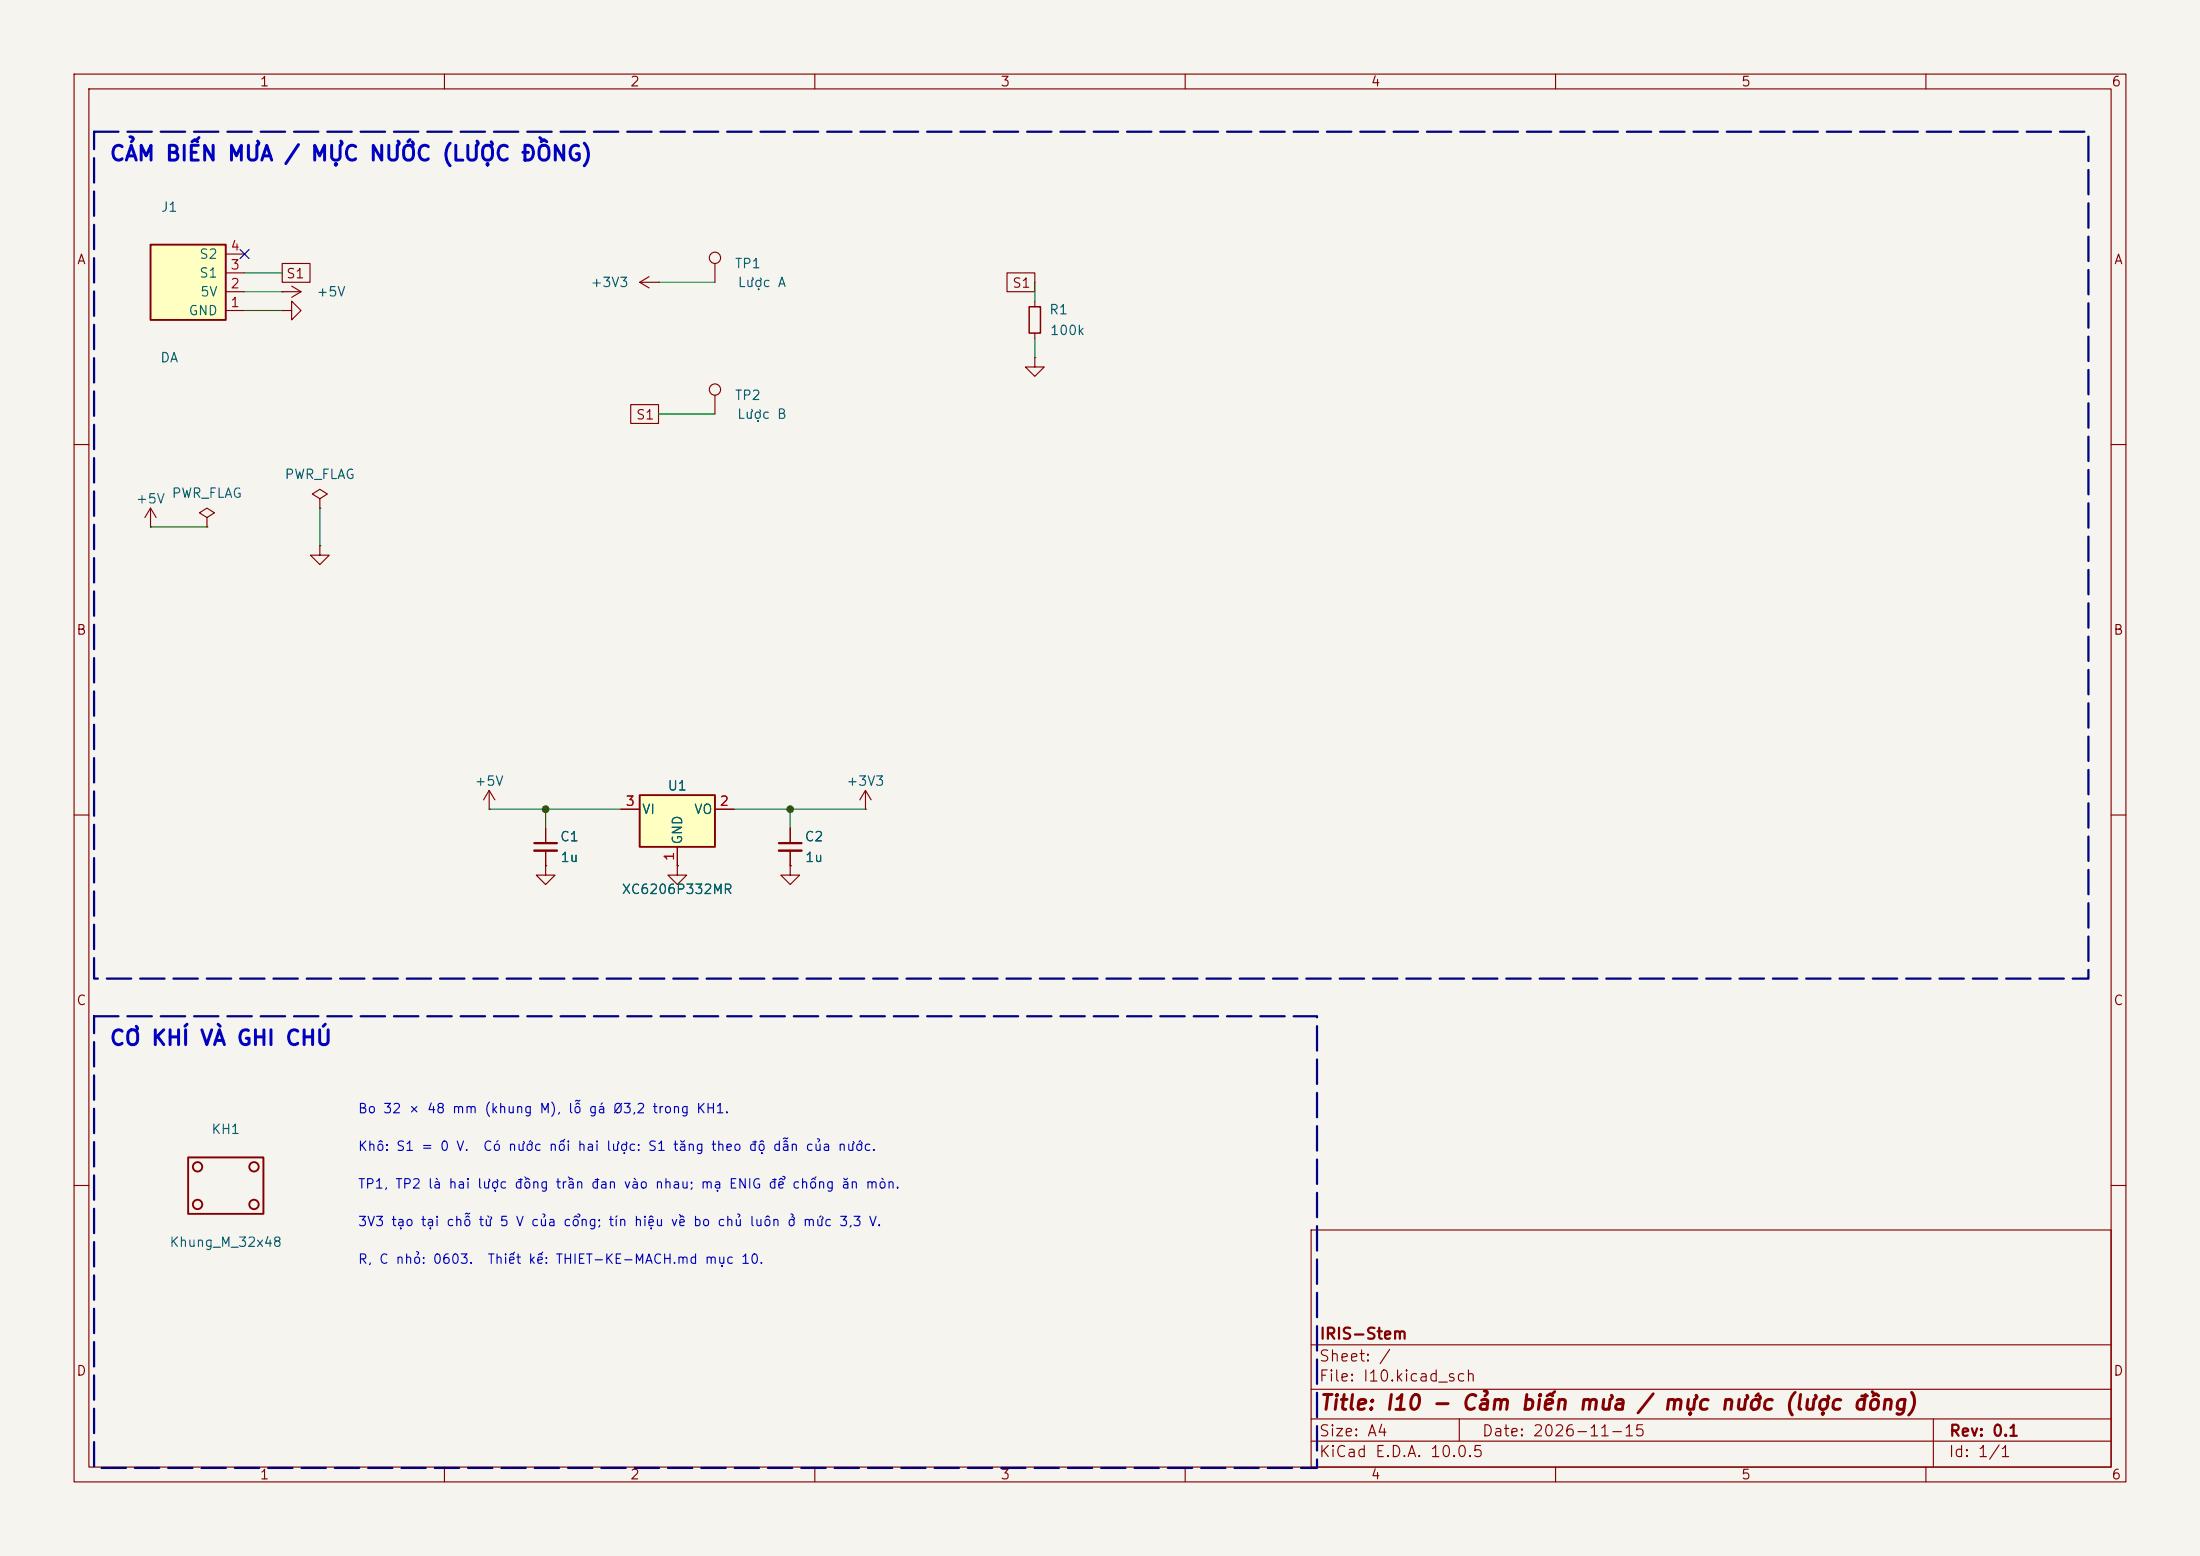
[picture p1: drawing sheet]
(kicad_sch (version 20260306) (generator "eeschema") (generator_version "10.0") (paper "A4")
(title_block (title "I10 - Cảm biến mưa / mực nước (lược đồng)") (date "2026-11-15") (rev "0.1") (company "IRIS-Stem"))
(lib_symbols
(symbol "IRIS:Cong_DA"
  (pin_names
   (offset 1.016))
  (exclude_from_sim no)
  (in_bom yes)
  (on_board yes)
  (in_pos_files yes)
  (duplicate_pin_numbers_are_jumpers no)
  (property "Reference" "J" (at 0 6.35 0) (show_name no) (do_not_autoplace no) (effects (font (size 1.27 1.27))))
  (property "Value" "Cong_DA" (at 0 -6.35 0) (show_name no) (do_not_autoplace no) (effects (font (size 1.27 1.27))))
  (property "Footprint" "IRIS:Cong_PH_4P_Ngang" (at 0 0 0) (show_name no) (do_not_autoplace no) (hide yes) (effects (font (size 1.27 1.27))))
  (property "Datasheet" "" (at 0 0 0) (show_name no) (do_not_autoplace no) (hide yes) (effects (font (size 1.27 1.27))))
  (property "Description" "Cổng D/A 4 chân, JST PH2.0, đầu cắm màu trắng. Tín hiệu 3,3 V." (at 0 0 0) (show_name no) (do_not_autoplace no) (hide yes) (effects (font (size 1.27 1.27))))
  (symbol "Cong_DA_0_1"
   (rectangle (start -5.08 5.08) (end 5.08 -5.08) (stroke (width 0.254) (type default)) (fill (type background))))
  (symbol "Cong_DA_1_1"
   (pin passive line (at -7.62 3.81 0) (length 2.54) (name "GND" (effects (font (size 1.27 1.27)))) (number "1" (effects (font (size 1.27 1.27)))))
   (pin passive line (at -7.62 1.27 0) (length 2.54) (name "5V" (effects (font (size 1.27 1.27)))) (number "2" (effects (font (size 1.27 1.27)))))
   (pin passive line (at -7.62 -1.27 0) (length 2.54) (name "S1" (effects (font (size 1.27 1.27)))) (number "3" (effects (font (size 1.27 1.27)))))
   (pin passive line (at -7.62 -3.81 0) (length 2.54) (name "S2" (effects (font (size 1.27 1.27)))) (number "4" (effects (font (size 1.27 1.27))))))
  (embedded_fonts no))
(symbol "power:GND"
  (power global)
  (pin_numbers (hide yes))
  (pin_names
   (offset 0) (hide yes))
  (exclude_from_sim no)
  (in_bom yes)
  (on_board yes)
  (in_pos_files yes)
  (duplicate_pin_numbers_are_jumpers no)
  (property "Reference" "#PWR" (at 0 -6.35 0) (show_name no) (do_not_autoplace no) (hide yes) (effects (font (size 1.27 1.27))))
  (property "Value" "GND" (at 0 -3.81 0) (show_name no) (do_not_autoplace no) (effects (font (size 1.27 1.27))))
  (property "Footprint" "" (at 0 0 0) (show_name no) (do_not_autoplace no) (hide yes) (effects (font (size 1.27 1.27))))
  (property "Datasheet" "" (at 0 0 0) (show_name no) (do_not_autoplace no) (hide yes) (effects (font (size 1.27 1.27))))
  (property "Description" "Power symbol creates a global label with name \"GND\" , ground" (at 0 0 0) (show_name no) (do_not_autoplace no) (hide yes) (effects (font (size 1.27 1.27))))
  (symbol "GND_0_1"
   (polyline (pts (xy 0 0) (xy 0 -1.27) (xy 1.27 -1.27) (xy 0 -2.54) (xy -1.27 -1.27) (xy 0 -1.27)) (stroke (width 0) (type default)) (fill (type none))))
  (symbol "GND_1_1"
   (pin power_in line (at 0 0 270) (length 0) (name "" (effects (font (size 1.27 1.27)))) (number "1" (effects (font (size 1.27 1.27))))))
  (embedded_fonts no))
(symbol "power:+5V"
  (power global)
  (pin_numbers (hide yes))
  (pin_names
   (offset 0) (hide yes))
  (exclude_from_sim no)
  (in_bom yes)
  (on_board yes)
  (in_pos_files yes)
  (duplicate_pin_numbers_are_jumpers no)
  (property "Reference" "#PWR" (at 0 -3.81 0) (show_name no) (do_not_autoplace no) (hide yes) (effects (font (size 1.27 1.27))))
  (property "Value" "+5V" (at 0 3.556 0) (show_name no) (do_not_autoplace no) (effects (font (size 1.27 1.27))))
  (property "Footprint" "" (at 0 0 0) (show_name no) (do_not_autoplace no) (hide yes) (effects (font (size 1.27 1.27))))
  (property "Datasheet" "" (at 0 0 0) (show_name no) (do_not_autoplace no) (hide yes) (effects (font (size 1.27 1.27))))
  (property "Description" "Power symbol creates a global label with name \"+5V\"" (at 0 0 0) (show_name no) (do_not_autoplace no) (hide yes) (effects (font (size 1.27 1.27))))
  (symbol "+5V_0_1"
   (polyline (pts (xy -0.762 1.27) (xy 0 2.54)) (stroke (width 0) (type default)) (fill (type none)))
   (polyline (pts (xy 0 2.54) (xy 0.762 1.27)) (stroke (width 0) (type default)) (fill (type none)))
   (polyline (pts (xy 0 0) (xy 0 2.54)) (stroke (width 0) (type default)) (fill (type none))))
  (symbol "+5V_1_1"
   (pin power_in line (at 0 0 90) (length 0) (name "" (effects (font (size 1.27 1.27)))) (number "1" (effects (font (size 1.27 1.27))))))
  (embedded_fonts no))
(symbol "power:PWR_FLAG"
  (power global)
  (pin_numbers (hide yes))
  (pin_names
   (offset 0) (hide yes))
  (exclude_from_sim no)
  (in_bom yes)
  (on_board yes)
  (in_pos_files yes)
  (duplicate_pin_numbers_are_jumpers no)
  (property "Reference" "#FLG" (at 0 1.905 0) (show_name no) (do_not_autoplace no) (hide yes) (effects (font (size 1.27 1.27))))
  (property "Value" "PWR_FLAG" (at 0 3.81 0) (show_name no) (do_not_autoplace no) (effects (font (size 1.27 1.27))))
  (property "Footprint" "" (at 0 0 0) (show_name no) (do_not_autoplace no) (hide yes) (effects (font (size 1.27 1.27))))
  (property "Datasheet" "" (at 0 0 0) (show_name no) (do_not_autoplace no) (hide yes) (effects (font (size 1.27 1.27))))
  (property "Description" "Special symbol for telling ERC where power comes from" (at 0 0 0) (show_name no) (do_not_autoplace no) (hide yes) (effects (font (size 1.27 1.27))))
  (symbol "PWR_FLAG_0_0"
   (pin power_out line (at 0 0 90) (length 0) (name "" (effects (font (size 1.27 1.27)))) (number "1" (effects (font (size 1.27 1.27))))))
  (symbol "PWR_FLAG_0_1"
   (polyline (pts (xy 0 0) (xy 0 1.27) (xy -1.016 1.905) (xy 0 2.54) (xy 1.016 1.905) (xy 0 1.27)) (stroke (width 0) (type default)) (fill (type none))))
  (embedded_fonts no))
(symbol "power:+3V3"
  (power global)
  (pin_numbers (hide yes))
  (pin_names
   (offset 0) (hide yes))
  (exclude_from_sim no)
  (in_bom yes)
  (on_board yes)
  (in_pos_files yes)
  (duplicate_pin_numbers_are_jumpers no)
  (property "Reference" "#PWR" (at 0 -3.81 0) (show_name no) (do_not_autoplace no) (hide yes) (effects (font (size 1.27 1.27))))
  (property "Value" "+3V3" (at 0 3.556 0) (show_name no) (do_not_autoplace no) (effects (font (size 1.27 1.27))))
  (property "Footprint" "" (at 0 0 0) (show_name no) (do_not_autoplace no) (hide yes) (effects (font (size 1.27 1.27))))
  (property "Datasheet" "" (at 0 0 0) (show_name no) (do_not_autoplace no) (hide yes) (effects (font (size 1.27 1.27))))
  (property "Description" "Power symbol creates a global label with name \"+3V3\"" (at 0 0 0) (show_name no) (do_not_autoplace no) (hide yes) (effects (font (size 1.27 1.27))))
  (symbol "+3V3_0_1"
   (polyline (pts (xy -0.762 1.27) (xy 0 2.54)) (stroke (width 0) (type default)) (fill (type none)))
   (polyline (pts (xy 0 2.54) (xy 0.762 1.27)) (stroke (width 0) (type default)) (fill (type none)))
   (polyline (pts (xy 0 0) (xy 0 2.54)) (stroke (width 0) (type default)) (fill (type none))))
  (symbol "+3V3_1_1"
   (pin power_in line (at 0 0 90) (length 0) (name "" (effects (font (size 1.27 1.27)))) (number "1" (effects (font (size 1.27 1.27))))))
  (embedded_fonts no))
(symbol "Regulator_Linear:XC6206PxxxMR"
  (pin_names
   (offset 0.254))
  (exclude_from_sim no)
  (in_bom yes)
  (on_board yes)
  (in_pos_files yes)
  (duplicate_pin_numbers_are_jumpers no)
  (property "Reference" "U" (at -3.81 3.175 0) (show_name no) (do_not_autoplace no) (effects (font (size 1.27 1.27))))
  (property "Value" "XC6206PxxxMR" (at 0 3.175 0) (show_name no) (do_not_autoplace no) (effects (font (size 1.27 1.27)) (justify left)))
  (property "Footprint" "Package_TO_SOT_SMD:SOT-23-3" (at 0 5.715 0) (show_name no) (do_not_autoplace no) (hide yes) (effects (font (size 1.27 1.27)
    (italic yes))))
  (property "Datasheet" "https://www.torexsemi.com/file/xc6206/XC6206.pdf" (at 0 0 0) (show_name no) (do_not_autoplace no) (hide yes) (effects (font (size 1.27 1.27))))
  (property "Description" "Positive 60-250mA Low Dropout Regulator, Fixed Output, SOT-23" (at 0 0 0) (show_name no) (do_not_autoplace no) (hide yes) (effects (font (size 1.27 1.27))))
  (symbol "XC6206PxxxMR_0_1"
   (rectangle (start -5.08 1.905) (end 5.08 -5.08) (stroke (width 0.254) (type default)) (fill (type background))))
  (symbol "XC6206PxxxMR_1_1"
   (pin power_in line (at 0 -7.62 90) (length 2.54) (name "GND" (effects (font (size 1.27 1.27)))) (number "1" (effects (font (size 1.27 1.27)))))
   (pin power_out line (at 7.62 0 180) (length 2.54) (name "VO" (effects (font (size 1.27 1.27)))) (number "2" (effects (font (size 1.27 1.27)))))
   (pin power_in line (at -7.62 0 0) (length 2.54) (name "VI" (effects (font (size 1.27 1.27)))) (number "3" (effects (font (size 1.27 1.27))))))
  (embedded_fonts no))
(symbol "Device:C_Small"
  (pin_numbers (hide yes))
  (pin_names
   (offset 0.254) (hide yes))
  (exclude_from_sim no)
  (in_bom yes)
  (on_board yes)
  (in_pos_files yes)
  (duplicate_pin_numbers_are_jumpers no)
  (property "Reference" "C" (at 0.254 1.778 0) (show_name no) (do_not_autoplace no) (effects (font (size 1.27 1.27)) (justify left)))
  (property "Value" "C_Small" (at 0.254 -2.032 0) (show_name no) (do_not_autoplace no) (effects (font (size 1.27 1.27)) (justify left)))
  (property "Footprint" "" (at 0 0 0) (show_name no) (do_not_autoplace no) (hide yes) (effects (font (size 1.27 1.27))))
  (property "Datasheet" "" (at 0 0 0) (show_name no) (do_not_autoplace no) (hide yes) (effects (font (size 1.27 1.27))))
  (property "Description" "Unpolarized capacitor, small symbol" (at 0 0 0) (show_name no) (do_not_autoplace no) (hide yes) (effects (font (size 1.27 1.27))))
  (symbol "C_Small_0_1"
   (polyline (pts (xy -1.524 0.508) (xy 1.524 0.508)) (stroke (width 0.3048) (type default)) (fill (type none)))
   (polyline (pts (xy -1.524 -0.508) (xy 1.524 -0.508)) (stroke (width 0.3302) (type default)) (fill (type none))))
  (symbol "C_Small_1_1"
   (pin passive line (at 0 2.54 270) (length 2.032) (name "" (effects (font (size 1.27 1.27)))) (number "1" (effects (font (size 1.27 1.27)))))
   (pin passive line (at 0 -2.54 90) (length 2.032) (name "" (effects (font (size 1.27 1.27)))) (number "2" (effects (font (size 1.27 1.27))))))
  (embedded_fonts no))
(symbol "Connector:TestPoint"
  (pin_numbers (hide yes))
  (pin_names
   (offset 0.762) (hide yes))
  (exclude_from_sim no)
  (in_bom yes)
  (on_board yes)
  (in_pos_files yes)
  (duplicate_pin_numbers_are_jumpers no)
  (property "Reference" "TP" (at 0 6.858 0) (show_name no) (do_not_autoplace no) (effects (font (size 1.27 1.27))))
  (property "Value" "TestPoint" (at 0 5.08 0) (show_name no) (do_not_autoplace no) (effects (font (size 1.27 1.27))))
  (property "Footprint" "" (at 5.08 0 0) (show_name no) (do_not_autoplace no) (hide yes) (effects (font (size 1.27 1.27))))
  (property "Datasheet" "" (at 5.08 0 0) (show_name no) (do_not_autoplace no) (hide yes) (effects (font (size 1.27 1.27))))
  (property "Description" "test point" (at 0 0 0) (show_name no) (do_not_autoplace no) (hide yes) (effects (font (size 1.27 1.27))))
  (symbol "TestPoint_0_1"
   (circle (center 0 3.302) (radius 0.762) (stroke (width 0) (type default)) (fill (type none))))
  (symbol "TestPoint_1_1"
   (pin passive line (at 0 0 90) (length 2.54) (name "1" (effects (font (size 1.27 1.27)))) (number "1" (effects (font (size 1.27 1.27))))))
  (embedded_fonts no))
(symbol "Device:R_Small"
  (pin_numbers (hide yes))
  (pin_names
   (offset 0.254) (hide yes))
  (exclude_from_sim no)
  (in_bom yes)
  (on_board yes)
  (in_pos_files yes)
  (duplicate_pin_numbers_are_jumpers no)
  (property "Reference" "R" (at 0 0 90) (show_name no) (do_not_autoplace no) (effects (font (size 1.016 1.016))))
  (property "Value" "R_Small" (at 1.778 0 90) (show_name no) (do_not_autoplace no) (effects (font (size 1.27 1.27))))
  (property "Footprint" "" (at 0 0 0) (show_name no) (do_not_autoplace no) (hide yes) (effects (font (size 1.27 1.27))))
  (property "Datasheet" "" (at 0 0 0) (show_name no) (do_not_autoplace no) (hide yes) (effects (font (size 1.27 1.27))))
  (property "Description" "Resistor, small symbol" (at 0 0 0) (show_name no) (do_not_autoplace no) (hide yes) (effects (font (size 1.27 1.27))))
  (symbol "R_Small_0_1"
   (rectangle (start -0.762 1.778) (end 0.762 -1.778) (stroke (width 0.2032) (type default)) (fill (type none))))
  (symbol "R_Small_1_1"
   (pin passive line (at 0 2.54 270) (length 0.762) (name "" (effects (font (size 1.27 1.27)))) (number "1" (effects (font (size 1.27 1.27)))))
   (pin passive line (at 0 -2.54 90) (length 0.762) (name "" (effects (font (size 1.27 1.27)))) (number "2" (effects (font (size 1.27 1.27))))))
  (embedded_fonts no))
(symbol "IRIS:Khung_M_32x48"
  (pin_names
   (offset 1.016))
  (exclude_from_sim yes)
  (in_bom no)
  (on_board yes)
  (in_pos_files yes)
  (duplicate_pin_numbers_are_jumpers no)
  (property "Reference" "KH" (at 0 5.08 0) (show_name no) (do_not_autoplace no) (effects (font (size 1.27 1.27))))
  (property "Value" "Khung_M_32x48" (at 0 -5.08 0) (show_name no) (do_not_autoplace no) (effects (font (size 1.27 1.27))))
  (property "Footprint" "IRIS:Khung_M_32x48" (at 0 0 0) (show_name no) (do_not_autoplace no) (hide yes) (effects (font (size 1.27 1.27))))
  (property "Datasheet" "" (at 0 0 0) (show_name no) (do_not_autoplace no) (hide yes) (effects (font (size 1.27 1.27))))
  (property "Description" "Khung bo cỡ M, 32 x 48 mm: đường cắt và lỗ gá. Dùng cho: I3 I8 I10 O3 O4" (at 0 0 0) (show_name no) (do_not_autoplace no) (hide yes) (effects (font (size 1.27 1.27))))
  (symbol "Khung_M_32x48_0_1"
   (rectangle (start -5.08 3.81) (end 5.08 -3.81) (stroke (width 0.254) (type default)) (fill (type none)))
   (circle (center -3.81 2.54) (radius 0.635) (stroke (width 0.254) (type default)) (fill (type none)))
   (circle (center -3.81 -2.54) (radius 0.635) (stroke (width 0.254) (type default)) (fill (type none)))
   (circle (center 3.81 2.54) (radius 0.635) (stroke (width 0.254) (type default)) (fill (type none)))
   (circle (center 3.81 -2.54) (radius 0.635) (stroke (width 0.254) (type default)) (fill (type none))))
  (embedded_fonts no)))
(junction (at 73.66 109.22) (diameter 0) (color 0 0 0 0))
(junction (at 106.68 109.22) (diameter 0) (color 0 0 0 0))
(wire (pts (xy 33.02 41.91) (xy 38.1 41.91)) (stroke (width 0) (type default)))
(wire (pts (xy 33.02 39.37) (xy 38.1 39.37)) (stroke (width 0) (type default)))
(wire (pts (xy 33.02 36.83) (xy 38.1 36.83)) (stroke (width 0) (type default)))
(wire (pts (xy 20.32 71.12) (xy 27.94 71.12)) (stroke (width 0) (type default)))
(wire (pts (xy 43.18 68.58) (xy 43.18 73.66)) (stroke (width 0) (type default)))
(wire (pts (xy 66.04 109.22) (xy 73.66 109.22)) (stroke (width 0) (type default)))
(wire (pts (xy 73.66 109.22) (xy 83.82 109.22)) (stroke (width 0) (type default)))
(wire (pts (xy 99.06 109.22) (xy 106.68 109.22)) (stroke (width 0) (type default)))
(wire (pts (xy 106.68 109.22) (xy 116.84 109.22)) (stroke (width 0) (type default)))
(wire (pts (xy 73.66 109.22) (xy 73.66 111.76)) (stroke (width 0) (type default)))
(wire (pts (xy 106.68 109.22) (xy 106.68 111.76)) (stroke (width 0) (type default)))
(wire (pts (xy 88.9 38.1) (xy 96.52 38.1)) (stroke (width 0) (type default)))
(wire (pts (xy 88.9 55.88) (xy 96.52 55.88)) (stroke (width 0) (type default)))
(wire (pts (xy 139.7 38.1) (xy 139.7 40.64)) (stroke (width 0) (type default)))
(wire (pts (xy 139.7 45.72) (xy 139.7 48.26)) (stroke (width 0) (type default)))
(rectangle (start 12.7 17.78) (end 281.94 132.08) (stroke (width 0.3) (type dash) (color 0 0 132 1)) (fill (type none)))
(text "CẢM BIẾN MƯA / MỰC NƯỚC (LƯỢC ĐỒNG)" (exclude_from_sim no) (at 14.605 20.955 0) (effects (font (size 2.0 2.0) (bold yes)) (justify left)))
(global_label "S1" (shape passive) (at 38.1 36.83 0) (fields_autoplaced yes) (effects (font (size 1.27 1.27)) (justify left)) (property "Intersheetrefs" "${INTERSHEET_REFS}" (at 38.1 36.83 0) (hide yes) (effects (font (size 1.27 1.27)) (justify left))))
(no_connect (at 33.02 34.29))
(global_label "S1" (shape passive) (at 88.9 55.88 180) (fields_autoplaced yes) (effects (font (size 1.27 1.27)) (justify right)) (property "Intersheetrefs" "${INTERSHEET_REFS}" (at 88.9 55.88 0) (hide yes) (effects (font (size 1.27 1.27)) (justify right))))
(global_label "S1" (shape passive) (at 139.7 38.1 180) (fields_autoplaced yes) (effects (font (size 1.27 1.27)) (justify right)) (property "Intersheetrefs" "${INTERSHEET_REFS}" (at 139.7 38.1 0) (hide yes) (effects (font (size 1.27 1.27)) (justify right))))
(rectangle (start 12.7 137.16) (end 177.8 198.12) (stroke (width 0.3) (type dash) (color 0 0 132 1)) (fill (type none)))
(text "CƠ KHÍ VÀ GHI CHÚ" (exclude_from_sim no) (at 14.605 140.335 0) (effects (font (size 2.0 2.0) (bold yes)) (justify left)))
(text "Bo 32 × 48 mm (khung M), lỗ gá Ø3,2 trong KH1." (exclude_from_sim no) (at 48.26 149.86 0) (effects (font (size 1.27 1.27)) (justify left)))
(text "Khô: S1 = 0 V.  Có nước nối hai lược: S1 tăng theo độ dẫn của nước." (exclude_from_sim no) (at 48.26 154.94 0) (effects (font (size 1.27 1.27)) (justify left)))
(text "TP1, TP2 là hai lược đồng trần đan vào nhau; mạ ENIG để chống ăn mòn." (exclude_from_sim no) (at 48.26 160.02 0) (effects (font (size 1.27 1.27)) (justify left)))
(text "3V3 tạo tại chỗ từ 5 V của cổng; tín hiệu về bo chủ luôn ở mức 3,3 V." (exclude_from_sim no) (at 48.26 165.1 0) (effects (font (size 1.27 1.27)) (justify left)))
(text "R, C nhỏ: 0603.  Thiết kế: THIET-KE-MACH.md mục 10." (exclude_from_sim no) (at 48.26 170.18 0) (effects (font (size 1.27 1.27)) (justify left)))
(symbol (lib_id "IRIS:Cong_DA") (at 25.4 38.1 180) (unit 1) (body_style 1) (exclude_from_sim no) (in_bom yes) (on_board yes) (in_pos_files yes) (dnp no)
(property "Reference" "J1" (at 22.86 27.94 0) (effects (font (size 1.27 1.27))))
(property "Value" "DA" (at 22.86 48.26 0) (effects (font (size 1.27 1.27))))
(property "Footprint" "IRIS:Cong_PH_4P_Ngang" (at 25.4 38.1 0) (hide yes) (effects (font (size 1.27 1.27))))
(property "Datasheet" "" (at 25.4 38.1 0) (hide yes) (effects (font (size 1.27 1.27))))
(property "Description" "" (at 25.4 38.1 0) (hide yes) (effects (font (size 1.27 1.27))))
(pin "1")
(pin "2")
(pin "3")
(pin "4"))
(symbol (lib_id "power:GND") (at 38.1 41.91 90) (unit 1) (body_style 1) (exclude_from_sim no) (in_bom no) (on_board no) (in_pos_files yes) (dnp no)
(property "Reference" "#PWR001" (at 38.1 38.735 90) (hide yes) (effects (font (size 1.27 1.27))))
(property "Value" "GND" (at 44.704 41.91 90) (hide yes) (effects (font (size 1.27 1.27))))
(property "Footprint" "" (at 38.1 41.91 90) (hide yes) (effects (font (size 1.27 1.27))))
(property "Datasheet" "" (at 38.1 41.91 90) (hide yes) (effects (font (size 1.27 1.27))))
(property "Description" "" (at 38.1 41.91 90) (hide yes) (effects (font (size 1.27 1.27))))
(pin "1"))
(symbol (lib_id "power:+5V") (at 38.1 39.37 270) (unit 1) (body_style 1) (exclude_from_sim no) (in_bom no) (on_board no) (in_pos_files yes) (dnp no)
(property "Reference" "#PWR002" (at 38.1 36.195 90) (hide yes) (effects (font (size 1.27 1.27))))
(property "Value" "+5V" (at 44.704 39.37 90) (effects (font (size 1.27 1.27))))
(property "Footprint" "" (at 38.1 39.37 90) (hide yes) (effects (font (size 1.27 1.27))))
(property "Datasheet" "" (at 38.1 39.37 90) (hide yes) (effects (font (size 1.27 1.27))))
(property "Description" "" (at 38.1 39.37 90) (hide yes) (effects (font (size 1.27 1.27))))
(pin "1"))
(symbol (lib_id "power:+5V") (at 20.32 71.12 0) (unit 1) (body_style 1) (exclude_from_sim no) (in_bom no) (on_board no) (in_pos_files yes) (dnp no)
(property "Reference" "#PWR003" (at 20.32 67.945 0) (hide yes) (effects (font (size 1.27 1.27))))
(property "Value" "+5V" (at 20.32 67.31 0) (effects (font (size 1.27 1.27))))
(property "Footprint" "" (at 20.32 71.12 0) (hide yes) (effects (font (size 1.27 1.27))))
(property "Datasheet" "" (at 20.32 71.12 0) (hide yes) (effects (font (size 1.27 1.27))))
(property "Description" "" (at 20.32 71.12 0) (hide yes) (effects (font (size 1.27 1.27))))
(pin "1"))
(symbol (lib_id "power:PWR_FLAG") (at 27.94 71.12 0) (unit 1) (body_style 1) (exclude_from_sim no) (in_bom no) (on_board no) (in_pos_files yes) (dnp no)
(property "Reference" "#FLG01" (at 27.94 67.945 0) (hide yes) (effects (font (size 1.27 1.27))))
(property "Value" "PWR_FLAG" (at 27.94 66.548 0) (effects (font (size 1.27 1.27))))
(property "Footprint" "" (at 27.94 71.12 0) (hide yes) (effects (font (size 1.27 1.27))))
(property "Datasheet" "" (at 27.94 71.12 0) (hide yes) (effects (font (size 1.27 1.27))))
(property "Description" "" (at 27.94 71.12 0) (hide yes) (effects (font (size 1.27 1.27))))
(pin "1"))
(symbol (lib_id "power:GND") (at 43.18 73.66 0) (unit 1) (body_style 1) (exclude_from_sim no) (in_bom no) (on_board no) (in_pos_files yes) (dnp no)
(property "Reference" "#PWR004" (at 43.18 70.485 0) (hide yes) (effects (font (size 1.27 1.27))))
(property "Value" "GND" (at 43.18 77.47 0) (hide yes) (effects (font (size 1.27 1.27))))
(property "Footprint" "" (at 43.18 73.66 0) (hide yes) (effects (font (size 1.27 1.27))))
(property "Datasheet" "" (at 43.18 73.66 0) (hide yes) (effects (font (size 1.27 1.27))))
(property "Description" "" (at 43.18 73.66 0) (hide yes) (effects (font (size 1.27 1.27))))
(pin "1"))
(symbol (lib_id "power:PWR_FLAG") (at 43.18 68.58 0) (unit 1) (body_style 1) (exclude_from_sim no) (in_bom no) (on_board no) (in_pos_files yes) (dnp no)
(property "Reference" "#FLG02" (at 43.18 65.405 0) (hide yes) (effects (font (size 1.27 1.27))))
(property "Value" "PWR_FLAG" (at 43.18 64.008 0) (effects (font (size 1.27 1.27))))
(property "Footprint" "" (at 43.18 68.58 0) (hide yes) (effects (font (size 1.27 1.27))))
(property "Datasheet" "" (at 43.18 68.58 0) (hide yes) (effects (font (size 1.27 1.27))))
(property "Description" "" (at 43.18 68.58 0) (hide yes) (effects (font (size 1.27 1.27))))
(pin "1"))
(symbol (lib_id "power:+5V") (at 66.04 109.22 0) (unit 1) (body_style 1) (exclude_from_sim no) (in_bom no) (on_board no) (in_pos_files yes) (dnp no)
(property "Reference" "#PWR005" (at 66.04 106.045 0) (hide yes) (effects (font (size 1.27 1.27))))
(property "Value" "+5V" (at 66.04 105.41 0) (effects (font (size 1.27 1.27))))
(property "Footprint" "" (at 66.04 109.22 0) (hide yes) (effects (font (size 1.27 1.27))))
(property "Datasheet" "" (at 66.04 109.22 0) (hide yes) (effects (font (size 1.27 1.27))))
(property "Description" "" (at 66.04 109.22 0) (hide yes) (effects (font (size 1.27 1.27))))
(pin "1"))
(symbol (lib_id "power:+3V3") (at 116.84 109.22 0) (unit 1) (body_style 1) (exclude_from_sim no) (in_bom no) (on_board no) (in_pos_files yes) (dnp no)
(property "Reference" "#PWR006" (at 116.84 106.045 0) (hide yes) (effects (font (size 1.27 1.27))))
(property "Value" "+3V3" (at 116.84 105.41 0) (effects (font (size 1.27 1.27))))
(property "Footprint" "" (at 116.84 109.22 0) (hide yes) (effects (font (size 1.27 1.27))))
(property "Datasheet" "" (at 116.84 109.22 0) (hide yes) (effects (font (size 1.27 1.27))))
(property "Description" "" (at 116.84 109.22 0) (hide yes) (effects (font (size 1.27 1.27))))
(pin "1"))
(symbol (lib_id "Regulator_Linear:XC6206PxxxMR") (at 91.44 109.22 0) (unit 1) (body_style 1) (exclude_from_sim no) (in_bom yes) (on_board yes) (in_pos_files yes) (dnp no)
(property "Reference" "U1" (at 91.44 106.045 0) (effects (font (size 1.27 1.27))))
(property "Value" "XC6206P332MR" (at 91.44 120.015 0) (effects (font (size 1.27 1.27))))
(property "Footprint" "Package_TO_SOT_SMD:SOT-23-3" (at 91.44 109.22 0) (hide yes) (effects (font (size 1.27 1.27))))
(property "Datasheet" "" (at 91.44 109.22 0) (hide yes) (effects (font (size 1.27 1.27))))
(property "Description" "" (at 91.44 109.22 0) (hide yes) (effects (font (size 1.27 1.27))))
(property "MPN" "XC6206P332MR" (at 91.44 109.22 0) (hide yes) (effects (font (size 1.27 1.27))))
(pin "1")
(pin "2")
(pin "3"))
(symbol (lib_id "power:GND") (at 91.44 116.84 0) (unit 1) (body_style 1) (exclude_from_sim no) (in_bom no) (on_board no) (in_pos_files yes) (dnp no)
(property "Reference" "#PWR007" (at 91.44 113.665 0) (hide yes) (effects (font (size 1.27 1.27))))
(property "Value" "GND" (at 91.44 120.65 0) (hide yes) (effects (font (size 1.27 1.27))))
(property "Footprint" "" (at 91.44 116.84 0) (hide yes) (effects (font (size 1.27 1.27))))
(property "Datasheet" "" (at 91.44 116.84 0) (hide yes) (effects (font (size 1.27 1.27))))
(property "Description" "" (at 91.44 116.84 0) (hide yes) (effects (font (size 1.27 1.27))))
(pin "1"))
(symbol (lib_id "Device:C_Small") (at 73.66 114.3 0) (unit 1) (body_style 1) (exclude_from_sim no) (in_bom yes) (on_board yes) (in_pos_files yes) (dnp no)
(property "Reference" "C1" (at 76.8858 112.903 0) (effects (font (size 1.27 1.27))))
(property "Value" "1u" (at 76.8858 115.697 0) (effects (font (size 1.27 1.27))))
(property "Footprint" "Capacitor_SMD:C_0603_1608Metric" (at 73.66 114.3 0) (hide yes) (effects (font (size 1.27 1.27))))
(property "Datasheet" "" (at 73.66 114.3 0) (hide yes) (effects (font (size 1.27 1.27))))
(property "Description" "" (at 73.66 114.3 0) (hide yes) (effects (font (size 1.27 1.27))))
(pin "1")
(pin "2"))
(symbol (lib_id "power:GND") (at 73.66 116.84 0) (unit 1) (body_style 1) (exclude_from_sim no) (in_bom no) (on_board no) (in_pos_files yes) (dnp no)
(property "Reference" "#PWR008" (at 73.66 113.665 0) (hide yes) (effects (font (size 1.27 1.27))))
(property "Value" "GND" (at 73.66 120.65 0) (hide yes) (effects (font (size 1.27 1.27))))
(property "Footprint" "" (at 73.66 116.84 0) (hide yes) (effects (font (size 1.27 1.27))))
(property "Datasheet" "" (at 73.66 116.84 0) (hide yes) (effects (font (size 1.27 1.27))))
(property "Description" "" (at 73.66 116.84 0) (hide yes) (effects (font (size 1.27 1.27))))
(pin "1"))
(symbol (lib_id "Device:C_Small") (at 106.68 114.3 0) (unit 1) (body_style 1) (exclude_from_sim no) (in_bom yes) (on_board yes) (in_pos_files yes) (dnp no)
(property "Reference" "C2" (at 109.9058 112.903 0) (effects (font (size 1.27 1.27))))
(property "Value" "1u" (at 109.9058 115.697 0) (effects (font (size 1.27 1.27))))
(property "Footprint" "Capacitor_SMD:C_0603_1608Metric" (at 106.68 114.3 0) (hide yes) (effects (font (size 1.27 1.27))))
(property "Datasheet" "" (at 106.68 114.3 0) (hide yes) (effects (font (size 1.27 1.27))))
(property "Description" "" (at 106.68 114.3 0) (hide yes) (effects (font (size 1.27 1.27))))
(pin "1")
(pin "2"))
(symbol (lib_id "power:GND") (at 106.68 116.84 0) (unit 1) (body_style 1) (exclude_from_sim no) (in_bom no) (on_board no) (in_pos_files yes) (dnp no)
(property "Reference" "#PWR009" (at 106.68 113.665 0) (hide yes) (effects (font (size 1.27 1.27))))
(property "Value" "GND" (at 106.68 120.65 0) (hide yes) (effects (font (size 1.27 1.27))))
(property "Footprint" "" (at 106.68 116.84 0) (hide yes) (effects (font (size 1.27 1.27))))
(property "Datasheet" "" (at 106.68 116.84 0) (hide yes) (effects (font (size 1.27 1.27))))
(property "Description" "" (at 106.68 116.84 0) (hide yes) (effects (font (size 1.27 1.27))))
(pin "1"))
(symbol (lib_id "Connector:TestPoint") (at 96.52 38.1 0) (unit 1) (body_style 1) (exclude_from_sim no) (in_bom yes) (on_board yes) (in_pos_files yes) (dnp no)
(property "Reference" "TP1" (at 100.965 35.56 0) (effects (font (size 1.27 1.27))))
(property "Value" "Lược A" (at 102.87 38.1 0) (effects (font (size 1.27 1.27))))
(property "Footprint" "TestPoint:TestPoint_Pad_D1.5mm" (at 96.52 38.1 0) (hide yes) (effects (font (size 1.27 1.27))))
(property "Datasheet" "" (at 96.52 38.1 0) (hide yes) (effects (font (size 1.27 1.27))))
(property "Description" "" (at 96.52 38.1 0) (hide yes) (effects (font (size 1.27 1.27))))
(pin "1"))
(symbol (lib_id "power:+3V3") (at 88.9 38.1 90) (unit 1) (body_style 1) (exclude_from_sim no) (in_bom no) (on_board no) (in_pos_files yes) (dnp no)
(property "Reference" "#PWR010" (at 88.9 34.925 90) (hide yes) (effects (font (size 1.27 1.27))))
(property "Value" "+3V3" (at 82.296 38.1 90) (effects (font (size 1.27 1.27))))
(property "Footprint" "" (at 88.9 38.1 90) (hide yes) (effects (font (size 1.27 1.27))))
(property "Datasheet" "" (at 88.9 38.1 90) (hide yes) (effects (font (size 1.27 1.27))))
(property "Description" "" (at 88.9 38.1 90) (hide yes) (effects (font (size 1.27 1.27))))
(pin "1"))
(symbol (lib_id "Connector:TestPoint") (at 96.52 55.88 0) (unit 1) (body_style 1) (exclude_from_sim no) (in_bom yes) (on_board yes) (in_pos_files yes) (dnp no)
(property "Reference" "TP2" (at 100.965 53.34 0) (effects (font (size 1.27 1.27))))
(property "Value" "Lược B" (at 102.87 55.88 0) (effects (font (size 1.27 1.27))))
(property "Footprint" "TestPoint:TestPoint_Pad_D1.5mm" (at 96.52 55.88 0) (hide yes) (effects (font (size 1.27 1.27))))
(property "Datasheet" "" (at 96.52 55.88 0) (hide yes) (effects (font (size 1.27 1.27))))
(property "Description" "" (at 96.52 55.88 0) (hide yes) (effects (font (size 1.27 1.27))))
(pin "1"))
(symbol (lib_id "Device:R_Small") (at 139.7 43.18 0) (unit 1) (body_style 1) (exclude_from_sim no) (in_bom yes) (on_board yes) (in_pos_files yes) (dnp no)
(property "Reference" "R1" (at 142.9258 41.783 0) (effects (font (size 1.27 1.27))))
(property "Value" "100k" (at 144.1196 44.577 0) (effects (font (size 1.27 1.27))))
(property "Footprint" "Resistor_SMD:R_0603_1608Metric" (at 139.7 43.18 0) (hide yes) (effects (font (size 1.27 1.27))))
(property "Datasheet" "" (at 139.7 43.18 0) (hide yes) (effects (font (size 1.27 1.27))))
(property "Description" "" (at 139.7 43.18 0) (hide yes) (effects (font (size 1.27 1.27))))
(pin "1")
(pin "2"))
(symbol (lib_id "power:GND") (at 139.7 48.26 0) (unit 1) (body_style 1) (exclude_from_sim no) (in_bom no) (on_board no) (in_pos_files yes) (dnp no)
(property "Reference" "#PWR011" (at 139.7 45.085 0) (hide yes) (effects (font (size 1.27 1.27))))
(property "Value" "GND" (at 139.7 52.07 0) (hide yes) (effects (font (size 1.27 1.27))))
(property "Footprint" "" (at 139.7 48.26 0) (hide yes) (effects (font (size 1.27 1.27))))
(property "Datasheet" "" (at 139.7 48.26 0) (hide yes) (effects (font (size 1.27 1.27))))
(property "Description" "" (at 139.7 48.26 0) (hide yes) (effects (font (size 1.27 1.27))))
(pin "1"))
(symbol (lib_id "IRIS:Khung_M_32x48") (at 30.48 160.02 0) (unit 1) (body_style 1) (exclude_from_sim no) (in_bom no) (on_board yes) (in_pos_files yes) (dnp no)
(property "Reference" "KH1" (at 30.48 152.4 0) (effects (font (size 1.27 1.27))))
(property "Value" "Khung_M_32x48" (at 30.48 167.64 0) (effects (font (size 1.27 1.27))))
(property "Footprint" "IRIS:Khung_M_32x48" (at 30.48 160.02 0) (hide yes) (effects (font (size 1.27 1.27))))
(property "Datasheet" "" (at 30.48 160.02 0) (hide yes) (effects (font (size 1.27 1.27))))
(property "Description" "" (at 30.48 160.02 0) (hide yes) (effects (font (size 1.27 1.27)))))
(sheet_instances (path "" (page "1")))
(embedded_fonts no))
